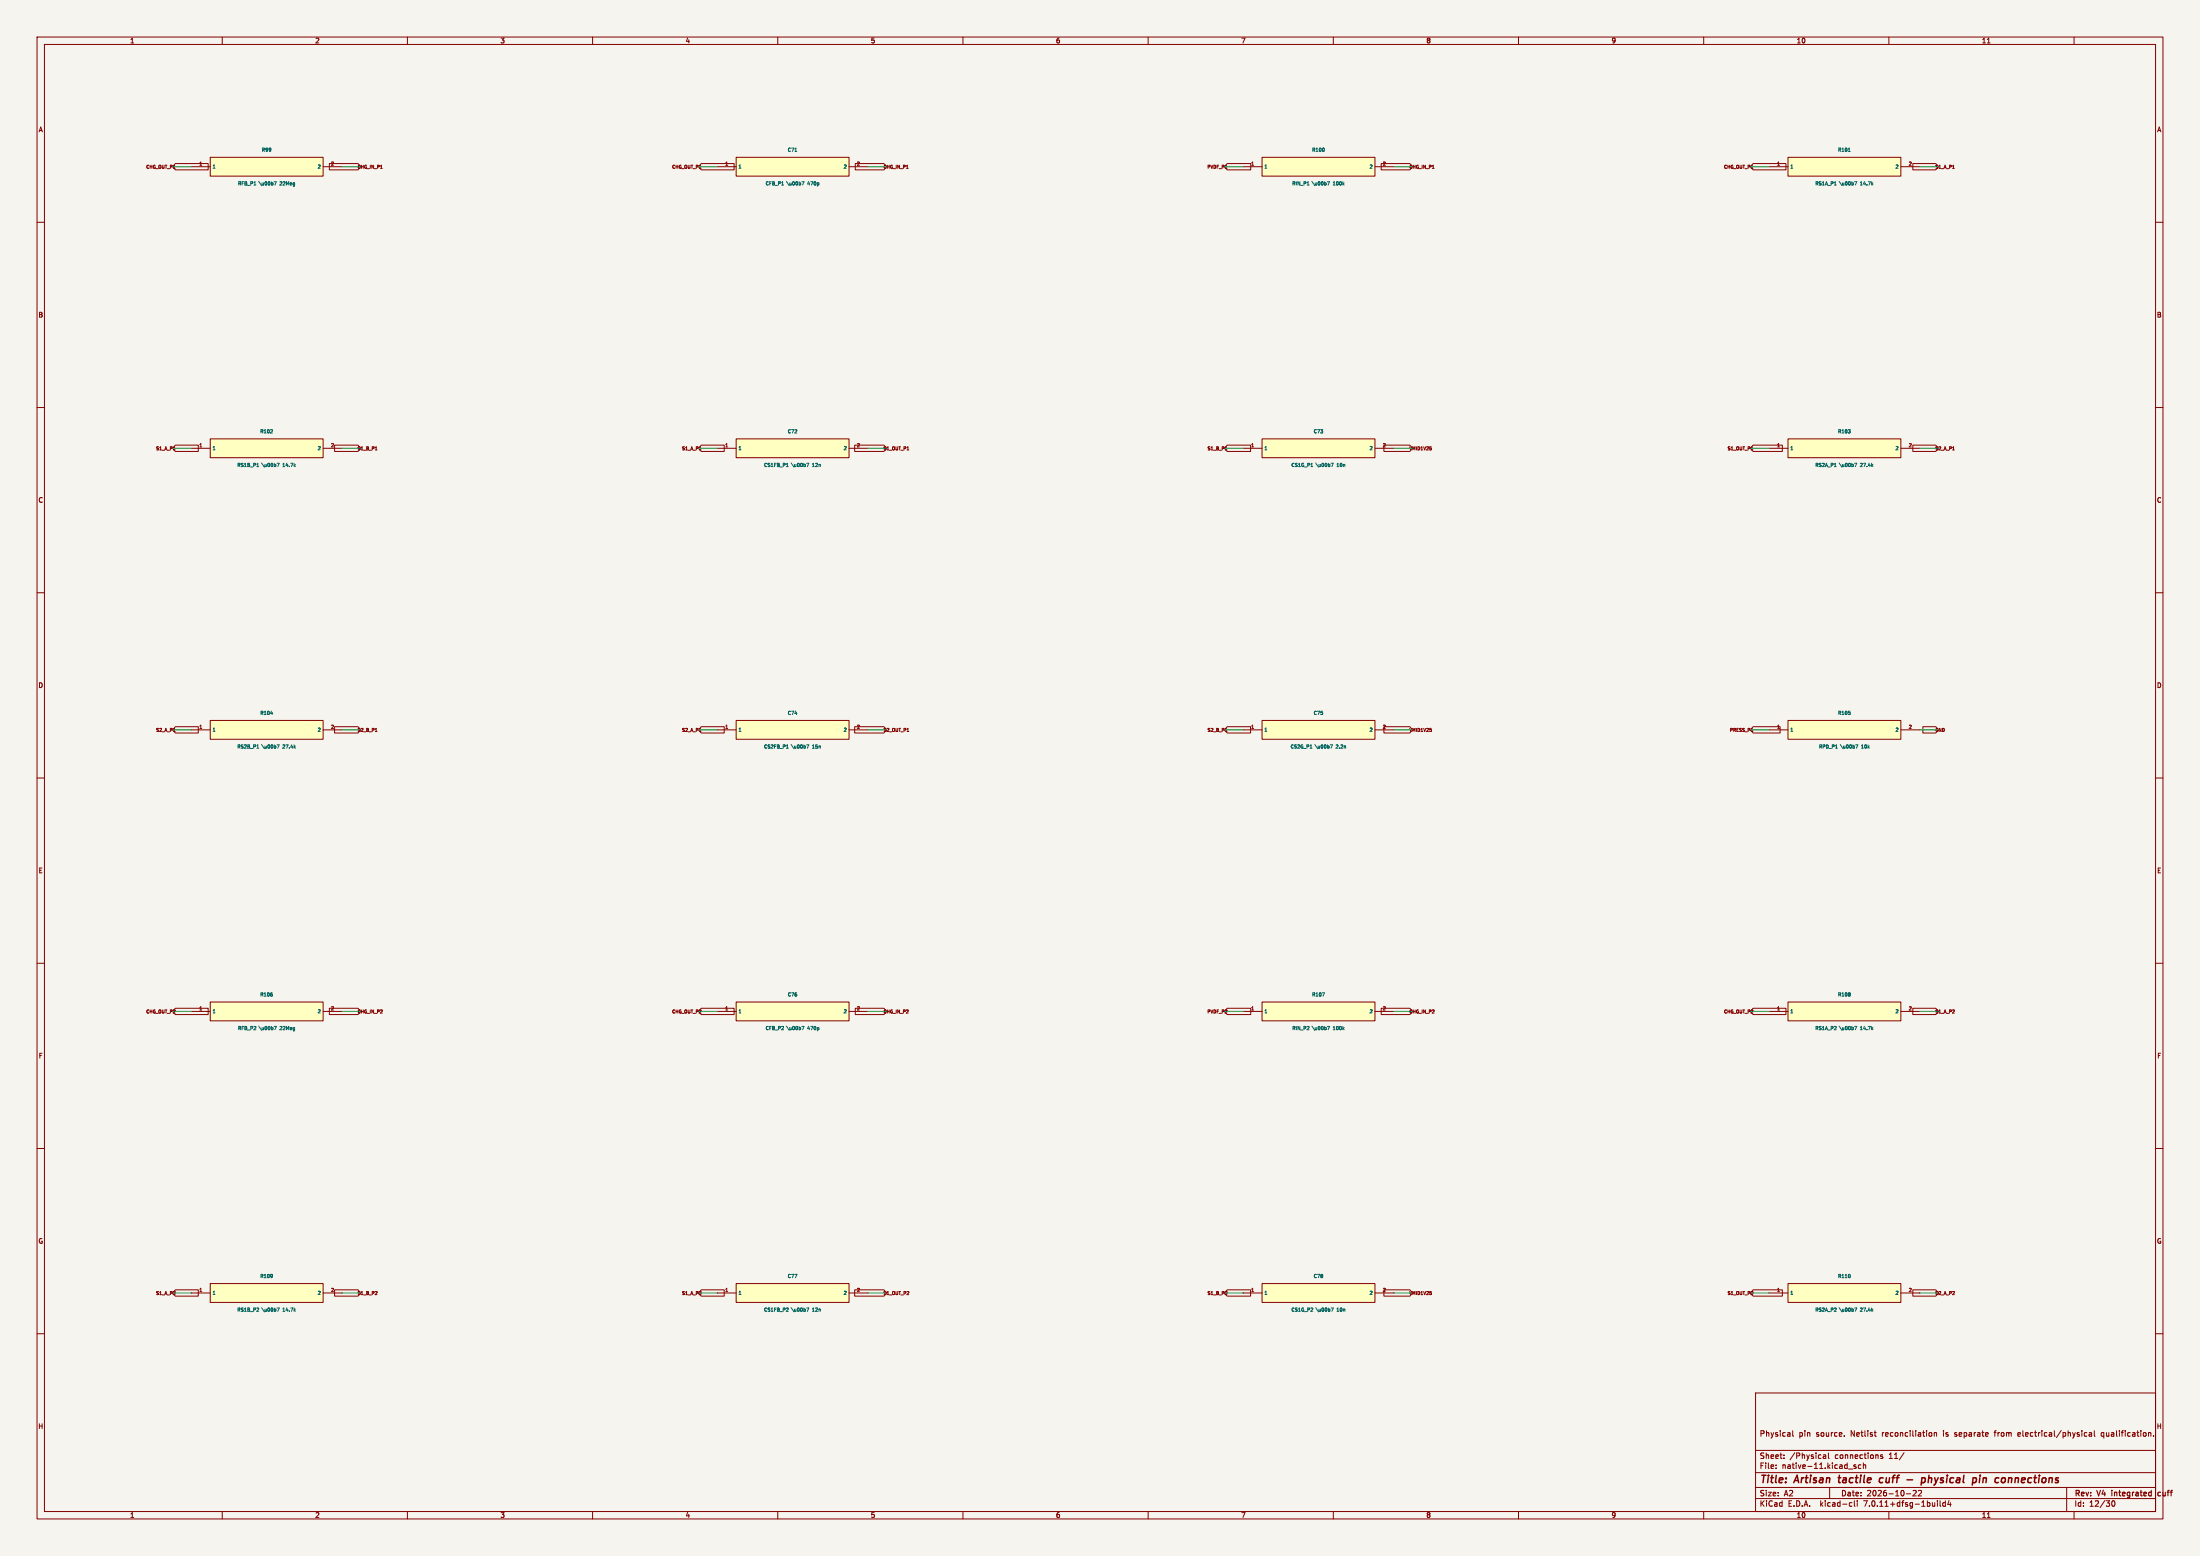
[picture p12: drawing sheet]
(kicad_sch (version 20230121) (generator eeschema) (paper "A2") (title_block (title "Artisan tactile cuff - physical pin connections") (date "2026-10-22") (rev "V4 integrated cuff") (comment 1 "Physical pin source. Netlist reconciliation is separate from electrical/physical qualification.")) (lib_symbols (symbol "Glove:P_RFB_P1" (pin_names (offset .508)) (in_bom yes) (on_board yes) (property "Reference" "R99" (at 0 4.54 0) (effects (font (size 0.9 0.9)) )) (property "Value" "22Meg" (at 0 -4.54 0) (effects (font (size 0.9 0.9)) )) (symbol "P_RFB_P1_0_1" (rectangle (start -15.24 2.54) (end 15.24 -2.54) (stroke (width .254) (type default)) (fill (type background)))) (symbol "P_RFB_P1_1_1" (pin passive line (at -20.32 0.0 0) (length 5.08) (name "1" (effects (font (size 0.9 0.9)) )) (number "1" (effects (font (size 0.9 0.9)) ))) (pin passive line (at 20.32 0.0 180) (length 5.08) (name "2" (effects (font (size 0.9 0.9)) )) (number "2" (effects (font (size 0.9 0.9)) ))))) (symbol "Glove:P_CFB_P1" (pin_names (offset .508)) (in_bom yes) (on_board yes) (property "Reference" "C71" (at 0 4.54 0) (effects (font (size 0.9 0.9)) )) (property "Value" "470p" (at 0 -4.54 0) (effects (font (size 0.9 0.9)) )) (symbol "P_CFB_P1_0_1" (rectangle (start -15.24 2.54) (end 15.24 -2.54) (stroke (width .254) (type default)) (fill (type background)))) (symbol "P_CFB_P1_1_1" (pin passive line (at -20.32 0.0 0) (length 5.08) (name "1" (effects (font (size 0.9 0.9)) )) (number "1" (effects (font (size 0.9 0.9)) ))) (pin passive line (at 20.32 0.0 180) (length 5.08) (name "2" (effects (font (size 0.9 0.9)) )) (number "2" (effects (font (size 0.9 0.9)) ))))) (symbol "Glove:P_RIN_P1" (pin_names (offset .508)) (in_bom yes) (on_board yes) (property "Reference" "R100" (at 0 4.54 0) (effects (font (size 0.9 0.9)) )) (property "Value" "100k" (at 0 -4.54 0) (effects (font (size 0.9 0.9)) )) (symbol "P_RIN_P1_0_1" (rectangle (start -15.24 2.54) (end 15.24 -2.54) (stroke (width .254) (type default)) (fill (type background)))) (symbol "P_RIN_P1_1_1" (pin passive line (at -20.32 0.0 0) (length 5.08) (name "1" (effects (font (size 0.9 0.9)) )) (number "1" (effects (font (size 0.9 0.9)) ))) (pin passive line (at 20.32 0.0 180) (length 5.08) (name "2" (effects (font (size 0.9 0.9)) )) (number "2" (effects (font (size 0.9 0.9)) ))))) (symbol "Glove:P_RS1A_P1" (pin_names (offset .508)) (in_bom yes) (on_board yes) (property "Reference" "R101" (at 0 4.54 0) (effects (font (size 0.9 0.9)) )) (property "Value" "14.7k" (at 0 -4.54 0) (effects (font (size 0.9 0.9)) )) (symbol "P_RS1A_P1_0_1" (rectangle (start -15.24 2.54) (end 15.24 -2.54) (stroke (width .254) (type default)) (fill (type background)))) (symbol "P_RS1A_P1_1_1" (pin passive line (at -20.32 0.0 0) (length 5.08) (name "1" (effects (font (size 0.9 0.9)) )) (number "1" (effects (font (size 0.9 0.9)) ))) (pin passive line (at 20.32 0.0 180) (length 5.08) (name "2" (effects (font (size 0.9 0.9)) )) (number "2" (effects (font (size 0.9 0.9)) ))))) (symbol "Glove:P_RS1B_P1" (pin_names (offset .508)) (in_bom yes) (on_board yes) (property "Reference" "R102" (at 0 4.54 0) (effects (font (size 0.9 0.9)) )) (property "Value" "14.7k" (at 0 -4.54 0) (effects (font (size 0.9 0.9)) )) (symbol "P_RS1B_P1_0_1" (rectangle (start -15.24 2.54) (end 15.24 -2.54) (stroke (width .254) (type default)) (fill (type background)))) (symbol "P_RS1B_P1_1_1" (pin passive line (at -20.32 0.0 0) (length 5.08) (name "1" (effects (font (size 0.9 0.9)) )) (number "1" (effects (font (size 0.9 0.9)) ))) (pin passive line (at 20.32 0.0 180) (length 5.08) (name "2" (effects (font (size 0.9 0.9)) )) (number "2" (effects (font (size 0.9 0.9)) ))))) (symbol "Glove:P_CS1FB_P1" (pin_names (offset .508)) (in_bom yes) (on_board yes) (property "Reference" "C72" (at 0 4.54 0) (effects (font (size 0.9 0.9)) )) (property "Value" "12n" (at 0 -4.54 0) (effects (font (size 0.9 0.9)) )) (symbol "P_CS1FB_P1_0_1" (rectangle (start -15.24 2.54) (end 15.24 -2.54) (stroke (width .254) (type default)) (fill (type background)))) (symbol "P_CS1FB_P1_1_1" (pin passive line (at -20.32 0.0 0) (length 5.08) (name "1" (effects (font (size 0.9 0.9)) )) (number "1" (effects (font (size 0.9 0.9)) ))) (pin passive line (at 20.32 0.0 180) (length 5.08) (name "2" (effects (font (size 0.9 0.9)) )) (number "2" (effects (font (size 0.9 0.9)) ))))) (symbol "Glove:P_CS1G_P1" (pin_names (offset .508)) (in_bom yes) (on_board yes) (property "Reference" "C73" (at 0 4.54 0) (effects (font (size 0.9 0.9)) )) (property "Value" "10n" (at 0 -4.54 0) (effects (font (size 0.9 0.9)) )) (symbol "P_CS1G_P1_0_1" (rectangle (start -15.24 2.54) (end 15.24 -2.54) (stroke (width .254) (type default)) (fill (type background)))) (symbol "P_CS1G_P1_1_1" (pin passive line (at -20.32 0.0 0) (length 5.08) (name "1" (effects (font (size 0.9 0.9)) )) (number "1" (effects (font (size 0.9 0.9)) ))) (pin passive line (at 20.32 0.0 180) (length 5.08) (name "2" (effects (font (size 0.9 0.9)) )) (number "2" (effects (font (size 0.9 0.9)) ))))) (symbol "Glove:P_RS2A_P1" (pin_names (offset .508)) (in_bom yes) (on_board yes) (property "Reference" "R103" (at 0 4.54 0) (effects (font (size 0.9 0.9)) )) (property "Value" "27.4k" (at 0 -4.54 0) (effects (font (size 0.9 0.9)) )) (symbol "P_RS2A_P1_0_1" (rectangle (start -15.24 2.54) (end 15.24 -2.54) (stroke (width .254) (type default)) (fill (type background)))) (symbol "P_RS2A_P1_1_1" (pin passive line (at -20.32 0.0 0) (length 5.08) (name "1" (effects (font (size 0.9 0.9)) )) (number "1" (effects (font (size 0.9 0.9)) ))) (pin passive line (at 20.32 0.0 180) (length 5.08) (name "2" (effects (font (size 0.9 0.9)) )) (number "2" (effects (font (size 0.9 0.9)) ))))) (symbol "Glove:P_RS2B_P1" (pin_names (offset .508)) (in_bom yes) (on_board yes) (property "Reference" "R104" (at 0 4.54 0) (effects (font (size 0.9 0.9)) )) (property "Value" "27.4k" (at 0 -4.54 0) (effects (font (size 0.9 0.9)) )) (symbol "P_RS2B_P1_0_1" (rectangle (start -15.24 2.54) (end 15.24 -2.54) (stroke (width .254) (type default)) (fill (type background)))) (symbol "P_RS2B_P1_1_1" (pin passive line (at -20.32 0.0 0) (length 5.08) (name "1" (effects (font (size 0.9 0.9)) )) (number "1" (effects (font (size 0.9 0.9)) ))) (pin passive line (at 20.32 0.0 180) (length 5.08) (name "2" (effects (font (size 0.9 0.9)) )) (number "2" (effects (font (size 0.9 0.9)) ))))) (symbol "Glove:P_CS2FB_P1" (pin_names (offset .508)) (in_bom yes) (on_board yes) (property "Reference" "C74" (at 0 4.54 0) (effects (font (size 0.9 0.9)) )) (property "Value" "15n" (at 0 -4.54 0) (effects (font (size 0.9 0.9)) )) (symbol "P_CS2FB_P1_0_1" (rectangle (start -15.24 2.54) (end 15.24 -2.54) (stroke (width .254) (type default)) (fill (type background)))) (symbol "P_CS2FB_P1_1_1" (pin passive line (at -20.32 0.0 0) (length 5.08) (name "1" (effects (font (size 0.9 0.9)) )) (number "1" (effects (font (size 0.9 0.9)) ))) (pin passive line (at 20.32 0.0 180) (length 5.08) (name "2" (effects (font (size 0.9 0.9)) )) (number "2" (effects (font (size 0.9 0.9)) ))))) (symbol "Glove:P_CS2G_P1" (pin_names (offset .508)) (in_bom yes) (on_board yes) (property "Reference" "C75" (at 0 4.54 0) (effects (font (size 0.9 0.9)) )) (property "Value" "2.2n" (at 0 -4.54 0) (effects (font (size 0.9 0.9)) )) (symbol "P_CS2G_P1_0_1" (rectangle (start -15.24 2.54) (end 15.24 -2.54) (stroke (width .254) (type default)) (fill (type background)))) (symbol "P_CS2G_P1_1_1" (pin passive line (at -20.32 0.0 0) (length 5.08) (name "1" (effects (font (size 0.9 0.9)) )) (number "1" (effects (font (size 0.9 0.9)) ))) (pin passive line (at 20.32 0.0 180) (length 5.08) (name "2" (effects (font (size 0.9 0.9)) )) (number "2" (effects (font (size 0.9 0.9)) ))))) (symbol "Glove:P_RPD_P1" (pin_names (offset .508)) (in_bom yes) (on_board yes) (property "Reference" "R105" (at 0 4.54 0) (effects (font (size 0.9 0.9)) )) (property "Value" "10k" (at 0 -4.54 0) (effects (font (size 0.9 0.9)) )) (symbol "P_RPD_P1_0_1" (rectangle (start -15.24 2.54) (end 15.24 -2.54) (stroke (width .254) (type default)) (fill (type background)))) (symbol "P_RPD_P1_1_1" (pin passive line (at -20.32 0.0 0) (length 5.08) (name "1" (effects (font (size 0.9 0.9)) )) (number "1" (effects (font (size 0.9 0.9)) ))) (pin passive line (at 20.32 0.0 180) (length 5.08) (name "2" (effects (font (size 0.9 0.9)) )) (number "2" (effects (font (size 0.9 0.9)) ))))) (symbol "Glove:P_RFB_P2" (pin_names (offset .508)) (in_bom yes) (on_board yes) (property "Reference" "R106" (at 0 4.54 0) (effects (font (size 0.9 0.9)) )) (property "Value" "22Meg" (at 0 -4.54 0) (effects (font (size 0.9 0.9)) )) (symbol "P_RFB_P2_0_1" (rectangle (start -15.24 2.54) (end 15.24 -2.54) (stroke (width .254) (type default)) (fill (type background)))) (symbol "P_RFB_P2_1_1" (pin passive line (at -20.32 0.0 0) (length 5.08) (name "1" (effects (font (size 0.9 0.9)) )) (number "1" (effects (font (size 0.9 0.9)) ))) (pin passive line (at 20.32 0.0 180) (length 5.08) (name "2" (effects (font (size 0.9 0.9)) )) (number "2" (effects (font (size 0.9 0.9)) ))))) (symbol "Glove:P_CFB_P2" (pin_names (offset .508)) (in_bom yes) (on_board yes) (property "Reference" "C76" (at 0 4.54 0) (effects (font (size 0.9 0.9)) )) (property "Value" "470p" (at 0 -4.54 0) (effects (font (size 0.9 0.9)) )) (symbol "P_CFB_P2_0_1" (rectangle (start -15.24 2.54) (end 15.24 -2.54) (stroke (width .254) (type default)) (fill (type background)))) (symbol "P_CFB_P2_1_1" (pin passive line (at -20.32 0.0 0) (length 5.08) (name "1" (effects (font (size 0.9 0.9)) )) (number "1" (effects (font (size 0.9 0.9)) ))) (pin passive line (at 20.32 0.0 180) (length 5.08) (name "2" (effects (font (size 0.9 0.9)) )) (number "2" (effects (font (size 0.9 0.9)) ))))) (symbol "Glove:P_RIN_P2" (pin_names (offset .508)) (in_bom yes) (on_board yes) (property "Reference" "R107" (at 0 4.54 0) (effects (font (size 0.9 0.9)) )) (property "Value" "100k" (at 0 -4.54 0) (effects (font (size 0.9 0.9)) )) (symbol "P_RIN_P2_0_1" (rectangle (start -15.24 2.54) (end 15.24 -2.54) (stroke (width .254) (type default)) (fill (type background)))) (symbol "P_RIN_P2_1_1" (pin passive line (at -20.32 0.0 0) (length 5.08) (name "1" (effects (font (size 0.9 0.9)) )) (number "1" (effects (font (size 0.9 0.9)) ))) (pin passive line (at 20.32 0.0 180) (length 5.08) (name "2" (effects (font (size 0.9 0.9)) )) (number "2" (effects (font (size 0.9 0.9)) ))))) (symbol "Glove:P_RS1A_P2" (pin_names (offset .508)) (in_bom yes) (on_board yes) (property "Reference" "R108" (at 0 4.54 0) (effects (font (size 0.9 0.9)) )) (property "Value" "14.7k" (at 0 -4.54 0) (effects (font (size 0.9 0.9)) )) (symbol "P_RS1A_P2_0_1" (rectangle (start -15.24 2.54) (end 15.24 -2.54) (stroke (width .254) (type default)) (fill (type background)))) (symbol "P_RS1A_P2_1_1" (pin passive line (at -20.32 0.0 0) (length 5.08) (name "1" (effects (font (size 0.9 0.9)) )) (number "1" (effects (font (size 0.9 0.9)) ))) (pin passive line (at 20.32 0.0 180) (length 5.08) (name "2" (effects (font (size 0.9 0.9)) )) (number "2" (effects (font (size 0.9 0.9)) ))))) (symbol "Glove:P_RS1B_P2" (pin_names (offset .508)) (in_bom yes) (on_board yes) (property "Reference" "R109" (at 0 4.54 0) (effects (font (size 0.9 0.9)) )) (property "Value" "14.7k" (at 0 -4.54 0) (effects (font (size 0.9 0.9)) )) (symbol "P_RS1B_P2_0_1" (rectangle (start -15.24 2.54) (end 15.24 -2.54) (stroke (width .254) (type default)) (fill (type background)))) (symbol "P_RS1B_P2_1_1" (pin passive line (at -20.32 0.0 0) (length 5.08) (name "1" (effects (font (size 0.9 0.9)) )) (number "1" (effects (font (size 0.9 0.9)) ))) (pin passive line (at 20.32 0.0 180) (length 5.08) (name "2" (effects (font (size 0.9 0.9)) )) (number "2" (effects (font (size 0.9 0.9)) ))))) (symbol "Glove:P_CS1FB_P2" (pin_names (offset .508)) (in_bom yes) (on_board yes) (property "Reference" "C77" (at 0 4.54 0) (effects (font (size 0.9 0.9)) )) (property "Value" "12n" (at 0 -4.54 0) (effects (font (size 0.9 0.9)) )) (symbol "P_CS1FB_P2_0_1" (rectangle (start -15.24 2.54) (end 15.24 -2.54) (stroke (width .254) (type default)) (fill (type background)))) (symbol "P_CS1FB_P2_1_1" (pin passive line (at -20.32 0.0 0) (length 5.08) (name "1" (effects (font (size 0.9 0.9)) )) (number "1" (effects (font (size 0.9 0.9)) ))) (pin passive line (at 20.32 0.0 180) (length 5.08) (name "2" (effects (font (size 0.9 0.9)) )) (number "2" (effects (font (size 0.9 0.9)) ))))) (symbol "Glove:P_CS1G_P2" (pin_names (offset .508)) (in_bom yes) (on_board yes) (property "Reference" "C78" (at 0 4.54 0) (effects (font (size 0.9 0.9)) )) (property "Value" "10n" (at 0 -4.54 0) (effects (font (size 0.9 0.9)) )) (symbol "P_CS1G_P2_0_1" (rectangle (start -15.24 2.54) (end 15.24 -2.54) (stroke (width .254) (type default)) (fill (type background)))) (symbol "P_CS1G_P2_1_1" (pin passive line (at -20.32 0.0 0) (length 5.08) (name "1" (effects (font (size 0.9 0.9)) )) (number "1" (effects (font (size 0.9 0.9)) ))) (pin passive line (at 20.32 0.0 180) (length 5.08) (name "2" (effects (font (size 0.9 0.9)) )) (number "2" (effects (font (size 0.9 0.9)) ))))) (symbol "Glove:P_RS2A_P2" (pin_names (offset .508)) (in_bom yes) (on_board yes) (property "Reference" "R110" (at 0 4.54 0) (effects (font (size 0.9 0.9)) )) (property "Value" "27.4k" (at 0 -4.54 0) (effects (font (size 0.9 0.9)) )) (symbol "P_RS2A_P2_0_1" (rectangle (start -15.24 2.54) (end 15.24 -2.54) (stroke (width .254) (type default)) (fill (type background)))) (symbol "P_RS2A_P2_1_1" (pin passive line (at -20.32 0.0 0) (length 5.08) (name "1" (effects (font (size 0.9 0.9)) )) (number "1" (effects (font (size 0.9 0.9)) ))) (pin passive line (at 20.32 0.0 180) (length 5.08) (name "2" (effects (font (size 0.9 0.9)) )) (number "2" (effects (font (size 0.9 0.9)) )))))) (symbol (lib_id "Glove:P_RFB_P1") (at 72 45 0) (unit 1) (in_bom yes) (on_board yes) (dnp no) (property "Reference" "R99" (at 72 40.46 0) (effects (font (size 0.9 0.9)) )) (property "Value" "RFB_P1 \u00b7 22Meg" (at 72 49.54 0) (effects (font (size 0.9 0.9)) )) (property "Footprint" "Glove:R_0805_2012Metric" (at 72 45 0) (effects (font (size 0.9 0.9)) hide)) (property "Datasheet" "" (at 72 45 0) (effects (font (size 0.9 0.9)) hide)) (pin "1") (pin "2")) (wire (pts (xy 51.68 45.0) (xy 46.6 45.0)) (stroke (width 0) (type default))) (global_label "CHG_OUT_P1" (shape input) (at 46.6 45.0 0) (effects (font (size 0.85 0.85)) (justify right))) (wire (pts (xy 92.32 45.0) (xy 97.39999999999999 45.0)) (stroke (width 0) (type default))) (global_label "CHG_IN_P1" (shape input) (at 97.39999999999999 45.0 180) (effects (font (size 0.85 0.85)) (justify left))) (symbol (lib_id "Glove:P_CFB_P1") (at 214 45 0) (unit 1) (in_bom yes) (on_board yes) (dnp no) (property "Reference" "C71" (at 214 40.46 0) (effects (font (size 0.9 0.9)) )) (property "Value" "CFB_P1 \u00b7 470p" (at 214 49.54 0) (effects (font (size 0.9 0.9)) )) (property "Footprint" "Glove:C_0603_1608Metric" (at 214 45 0) (effects (font (size 0.9 0.9)) hide)) (property "Datasheet" "" (at 214 45 0) (effects (font (size 0.9 0.9)) hide)) (pin "1") (pin "2")) (wire (pts (xy 193.68 45.0) (xy 188.6 45.0)) (stroke (width 0) (type default))) (global_label "CHG_OUT_P1" (shape input) (at 188.6 45.0 0) (effects (font (size 0.85 0.85)) (justify right))) (wire (pts (xy 234.32 45.0) (xy 239.4 45.0)) (stroke (width 0) (type default))) (global_label "CHG_IN_P1" (shape input) (at 239.4 45.0 180) (effects (font (size 0.85 0.85)) (justify left))) (symbol (lib_id "Glove:P_RIN_P1") (at 356 45 0) (unit 1) (in_bom yes) (on_board yes) (dnp no) (property "Reference" "R100" (at 356 40.46 0) (effects (font (size 0.9 0.9)) )) (property "Value" "RIN_P1 \u00b7 100k" (at 356 49.54 0) (effects (font (size 0.9 0.9)) )) (property "Footprint" "Glove:R_0603_1608Metric" (at 356 45 0) (effects (font (size 0.9 0.9)) hide)) (property "Datasheet" "" (at 356 45 0) (effects (font (size 0.9 0.9)) hide)) (pin "1") (pin "2")) (wire (pts (xy 335.68 45.0) (xy 330.6 45.0)) (stroke (width 0) (type default))) (global_label "PVDF_P1" (shape input) (at 330.6 45.0 0) (effects (font (size 0.85 0.85)) (justify right))) (wire (pts (xy 376.32 45.0) (xy 381.4 45.0)) (stroke (width 0) (type default))) (global_label "CHG_IN_P1" (shape input) (at 381.4 45.0 180) (effects (font (size 0.85 0.85)) (justify left))) (symbol (lib_id "Glove:P_RS1A_P1") (at 498 45 0) (unit 1) (in_bom yes) (on_board yes) (dnp no) (property "Reference" "R101" (at 498 40.46 0) (effects (font (size 0.9 0.9)) )) (property "Value" "RS1A_P1 \u00b7 14.7k" (at 498 49.54 0) (effects (font (size 0.9 0.9)) )) (property "Footprint" "Glove:R_0603_1608Metric" (at 498 45 0) (effects (font (size 0.9 0.9)) hide)) (property "Datasheet" "" (at 498 45 0) (effects (font (size 0.9 0.9)) hide)) (pin "1") (pin "2")) (wire (pts (xy 477.68 45.0) (xy 472.6 45.0)) (stroke (width 0) (type default))) (global_label "CHG_OUT_P1" (shape input) (at 472.6 45.0 0) (effects (font (size 0.85 0.85)) (justify right))) (wire (pts (xy 518.32 45.0) (xy 523.4000000000001 45.0)) (stroke (width 0) (type default))) (global_label "S1_A_P1" (shape input) (at 523.4000000000001 45.0 180) (effects (font (size 0.85 0.85)) (justify left))) (symbol (lib_id "Glove:P_RS1B_P1") (at 72 121 0) (unit 1) (in_bom yes) (on_board yes) (dnp no) (property "Reference" "R102" (at 72 116.46 0) (effects (font (size 0.9 0.9)) )) (property "Value" "RS1B_P1 \u00b7 14.7k" (at 72 125.54 0) (effects (font (size 0.9 0.9)) )) (property "Footprint" "Glove:R_0603_1608Metric" (at 72 121 0) (effects (font (size 0.9 0.9)) hide)) (property "Datasheet" "" (at 72 121 0) (effects (font (size 0.9 0.9)) hide)) (pin "1") (pin "2")) (wire (pts (xy 51.68 121.0) (xy 46.6 121.0)) (stroke (width 0) (type default))) (global_label "S1_A_P1" (shape input) (at 46.6 121.0 0) (effects (font (size 0.85 0.85)) (justify right))) (wire (pts (xy 92.32 121.0) (xy 97.39999999999999 121.0)) (stroke (width 0) (type default))) (global_label "S1_B_P1" (shape input) (at 97.39999999999999 121.0 180) (effects (font (size 0.85 0.85)) (justify left))) (symbol (lib_id "Glove:P_CS1FB_P1") (at 214 121 0) (unit 1) (in_bom yes) (on_board yes) (dnp no) (property "Reference" "C72" (at 214 116.46 0) (effects (font (size 0.9 0.9)) )) (property "Value" "CS1FB_P1 \u00b7 12n" (at 214 125.54 0) (effects (font (size 0.9 0.9)) )) (property "Footprint" "Glove:C_0603_1608Metric" (at 214 121 0) (effects (font (size 0.9 0.9)) hide)) (property "Datasheet" "" (at 214 121 0) (effects (font (size 0.9 0.9)) hide)) (pin "1") (pin "2")) (wire (pts (xy 193.68 121.0) (xy 188.6 121.0)) (stroke (width 0) (type default))) (global_label "S1_A_P1" (shape input) (at 188.6 121.0 0) (effects (font (size 0.85 0.85)) (justify right))) (wire (pts (xy 234.32 121.0) (xy 239.4 121.0)) (stroke (width 0) (type default))) (global_label "S1_OUT_P1" (shape input) (at 239.4 121.0 180) (effects (font (size 0.85 0.85)) (justify left))) (symbol (lib_id "Glove:P_CS1G_P1") (at 356 121 0) (unit 1) (in_bom yes) (on_board yes) (dnp no) (property "Reference" "C73" (at 356 116.46 0) (effects (font (size 0.9 0.9)) )) (property "Value" "CS1G_P1 \u00b7 10n" (at 356 125.54 0) (effects (font (size 0.9 0.9)) )) (property "Footprint" "Glove:C_0603_1608Metric" (at 356 121 0) (effects (font (size 0.9 0.9)) hide)) (property "Datasheet" "" (at 356 121 0) (effects (font (size 0.9 0.9)) hide)) (pin "1") (pin "2")) (wire (pts (xy 335.68 121.0) (xy 330.6 121.0)) (stroke (width 0) (type default))) (global_label "S1_B_P1" (shape input) (at 330.6 121.0 0) (effects (font (size 0.85 0.85)) (justify right))) (wire (pts (xy 376.32 121.0) (xy 381.4 121.0)) (stroke (width 0) (type default))) (global_label "VMID1V25" (shape input) (at 381.4 121.0 180) (effects (font (size 0.85 0.85)) (justify left))) (symbol (lib_id "Glove:P_RS2A_P1") (at 498 121 0) (unit 1) (in_bom yes) (on_board yes) (dnp no) (property "Reference" "R103" (at 498 116.46 0) (effects (font (size 0.9 0.9)) )) (property "Value" "RS2A_P1 \u00b7 27.4k" (at 498 125.54 0) (effects (font (size 0.9 0.9)) )) (property "Footprint" "Glove:R_0603_1608Metric" (at 498 121 0) (effects (font (size 0.9 0.9)) hide)) (property "Datasheet" "" (at 498 121 0) (effects (font (size 0.9 0.9)) hide)) (pin "1") (pin "2")) (wire (pts (xy 477.68 121.0) (xy 472.6 121.0)) (stroke (width 0) (type default))) (global_label "S1_OUT_P1" (shape input) (at 472.6 121.0 0) (effects (font (size 0.85 0.85)) (justify right))) (wire (pts (xy 518.32 121.0) (xy 523.4000000000001 121.0)) (stroke (width 0) (type default))) (global_label "S2_A_P1" (shape input) (at 523.4000000000001 121.0 180) (effects (font (size 0.85 0.85)) (justify left))) (symbol (lib_id "Glove:P_RS2B_P1") (at 72 197 0) (unit 1) (in_bom yes) (on_board yes) (dnp no) (property "Reference" "R104" (at 72 192.46 0) (effects (font (size 0.9 0.9)) )) (property "Value" "RS2B_P1 \u00b7 27.4k" (at 72 201.54 0) (effects (font (size 0.9 0.9)) )) (property "Footprint" "Glove:R_0603_1608Metric" (at 72 197 0) (effects (font (size 0.9 0.9)) hide)) (property "Datasheet" "" (at 72 197 0) (effects (font (size 0.9 0.9)) hide)) (pin "1") (pin "2")) (wire (pts (xy 51.68 197.0) (xy 46.6 197.0)) (stroke (width 0) (type default))) (global_label "S2_A_P1" (shape input) (at 46.6 197.0 0) (effects (font (size 0.85 0.85)) (justify right))) (wire (pts (xy 92.32 197.0) (xy 97.39999999999999 197.0)) (stroke (width 0) (type default))) (global_label "S2_B_P1" (shape input) (at 97.39999999999999 197.0 180) (effects (font (size 0.85 0.85)) (justify left))) (symbol (lib_id "Glove:P_CS2FB_P1") (at 214 197 0) (unit 1) (in_bom yes) (on_board yes) (dnp no) (property "Reference" "C74" (at 214 192.46 0) (effects (font (size 0.9 0.9)) )) (property "Value" "CS2FB_P1 \u00b7 15n" (at 214 201.54 0) (effects (font (size 0.9 0.9)) )) (property "Footprint" "Glove:C_0603_1608Metric" (at 214 197 0) (effects (font (size 0.9 0.9)) hide)) (property "Datasheet" "" (at 214 197 0) (effects (font (size 0.9 0.9)) hide)) (pin "1") (pin "2")) (wire (pts (xy 193.68 197.0) (xy 188.6 197.0)) (stroke (width 0) (type default))) (global_label "S2_A_P1" (shape input) (at 188.6 197.0 0) (effects (font (size 0.85 0.85)) (justify right))) (wire (pts (xy 234.32 197.0) (xy 239.4 197.0)) (stroke (width 0) (type default))) (global_label "S2_OUT_P1" (shape input) (at 239.4 197.0 180) (effects (font (size 0.85 0.85)) (justify left))) (symbol (lib_id "Glove:P_CS2G_P1") (at 356 197 0) (unit 1) (in_bom yes) (on_board yes) (dnp no) (property "Reference" "C75" (at 356 192.46 0) (effects (font (size 0.9 0.9)) )) (property "Value" "CS2G_P1 \u00b7 2.2n" (at 356 201.54 0) (effects (font (size 0.9 0.9)) )) (property "Footprint" "Glove:C_0603_1608Metric" (at 356 197 0) (effects (font (size 0.9 0.9)) hide)) (property "Datasheet" "" (at 356 197 0) (effects (font (size 0.9 0.9)) hide)) (pin "1") (pin "2")) (wire (pts (xy 335.68 197.0) (xy 330.6 197.0)) (stroke (width 0) (type default))) (global_label "S2_B_P1" (shape input) (at 330.6 197.0 0) (effects (font (size 0.85 0.85)) (justify right))) (wire (pts (xy 376.32 197.0) (xy 381.4 197.0)) (stroke (width 0) (type default))) (global_label "VMID1V25" (shape input) (at 381.4 197.0 180) (effects (font (size 0.85 0.85)) (justify left))) (symbol (lib_id "Glove:P_RPD_P1") (at 498 197 0) (unit 1) (in_bom yes) (on_board yes) (dnp no) (property "Reference" "R105" (at 498 192.46 0) (effects (font (size 0.9 0.9)) )) (property "Value" "RPD_P1 \u00b7 10k" (at 498 201.54 0) (effects (font (size 0.9 0.9)) )) (property "Footprint" "Glove:R_0603_1608Metric" (at 498 197 0) (effects (font (size 0.9 0.9)) hide)) (property "Datasheet" "" (at 498 197 0) (effects (font (size 0.9 0.9)) hide)) (pin "1") (pin "2")) (wire (pts (xy 477.68 197.0) (xy 472.6 197.0)) (stroke (width 0) (type default))) (global_label "PRESS_P1" (shape input) (at 472.6 197.0 0) (effects (font (size 0.85 0.85)) (justify right))) (wire (pts (xy 518.32 197.0) (xy 523.4000000000001 197.0)) (stroke (width 0) (type default))) (global_label "GND" (shape input) (at 523.4000000000001 197.0 180) (effects (font (size 0.85 0.85)) (justify left))) (symbol (lib_id "Glove:P_RFB_P2") (at 72 273 0) (unit 1) (in_bom yes) (on_board yes) (dnp no) (property "Reference" "R106" (at 72 268.46 0) (effects (font (size 0.9 0.9)) )) (property "Value" "RFB_P2 \u00b7 22Meg" (at 72 277.54 0) (effects (font (size 0.9 0.9)) )) (property "Footprint" "Glove:R_0805_2012Metric" (at 72 273 0) (effects (font (size 0.9 0.9)) hide)) (property "Datasheet" "" (at 72 273 0) (effects (font (size 0.9 0.9)) hide)) (pin "1") (pin "2")) (wire (pts (xy 51.68 273.0) (xy 46.6 273.0)) (stroke (width 0) (type default))) (global_label "CHG_OUT_P2" (shape input) (at 46.6 273.0 0) (effects (font (size 0.85 0.85)) (justify right))) (wire (pts (xy 92.32 273.0) (xy 97.39999999999999 273.0)) (stroke (width 0) (type default))) (global_label "CHG_IN_P2" (shape input) (at 97.39999999999999 273.0 180) (effects (font (size 0.85 0.85)) (justify left))) (symbol (lib_id "Glove:P_CFB_P2") (at 214 273 0) (unit 1) (in_bom yes) (on_board yes) (dnp no) (property "Reference" "C76" (at 214 268.46 0) (effects (font (size 0.9 0.9)) )) (property "Value" "CFB_P2 \u00b7 470p" (at 214 277.54 0) (effects (font (size 0.9 0.9)) )) (property "Footprint" "Glove:C_0603_1608Metric" (at 214 273 0) (effects (font (size 0.9 0.9)) hide)) (property "Datasheet" "" (at 214 273 0) (effects (font (size 0.9 0.9)) hide)) (pin "1") (pin "2")) (wire (pts (xy 193.68 273.0) (xy 188.6 273.0)) (stroke (width 0) (type default))) (global_label "CHG_OUT_P2" (shape input) (at 188.6 273.0 0) (effects (font (size 0.85 0.85)) (justify right))) (wire (pts (xy 234.32 273.0) (xy 239.4 273.0)) (stroke (width 0) (type default))) (global_label "CHG_IN_P2" (shape input) (at 239.4 273.0 180) (effects (font (size 0.85 0.85)) (justify left))) (symbol (lib_id "Glove:P_RIN_P2") (at 356 273 0) (unit 1) (in_bom yes) (on_board yes) (dnp no) (property "Reference" "R107" (at 356 268.46 0) (effects (font (size 0.9 0.9)) )) (property "Value" "RIN_P2 \u00b7 100k" (at 356 277.54 0) (effects (font (size 0.9 0.9)) )) (property "Footprint" "Glove:R_0603_1608Metric" (at 356 273 0) (effects (font (size 0.9 0.9)) hide)) (property "Datasheet" "" (at 356 273 0) (effects (font (size 0.9 0.9)) hide)) (pin "1") (pin "2")) (wire (pts (xy 335.68 273.0) (xy 330.6 273.0)) (stroke (width 0) (type default))) (global_label "PVDF_P2" (shape input) (at 330.6 273.0 0) (effects (font (size 0.85 0.85)) (justify right))) (wire (pts (xy 376.32 273.0) (xy 381.4 273.0)) (stroke (width 0) (type default))) (global_label "CHG_IN_P2" (shape input) (at 381.4 273.0 180) (effects (font (size 0.85 0.85)) (justify left))) (symbol (lib_id "Glove:P_RS1A_P2") (at 498 273 0) (unit 1) (in_bom yes) (on_board yes) (dnp no) (property "Reference" "R108" (at 498 268.46 0) (effects (font (size 0.9 0.9)) )) (property "Value" "RS1A_P2 \u00b7 14.7k" (at 498 277.54 0) (effects (font (size 0.9 0.9)) )) (property "Footprint" "Glove:R_0603_1608Metric" (at 498 273 0) (effects (font (size 0.9 0.9)) hide)) (property "Datasheet" "" (at 498 273 0) (effects (font (size 0.9 0.9)) hide)) (pin "1") (pin "2")) (wire (pts (xy 477.68 273.0) (xy 472.6 273.0)) (stroke (width 0) (type default))) (global_label "CHG_OUT_P2" (shape input) (at 472.6 273.0 0) (effects (font (size 0.85 0.85)) (justify right))) (wire (pts (xy 518.32 273.0) (xy 523.4000000000001 273.0)) (stroke (width 0) (type default))) (global_label "S1_A_P2" (shape input) (at 523.4000000000001 273.0 180) (effects (font (size 0.85 0.85)) (justify left))) (symbol (lib_id "Glove:P_RS1B_P2") (at 72 349 0) (unit 1) (in_bom yes) (on_board yes) (dnp no) (property "Reference" "R109" (at 72 344.46 0) (effects (font (size 0.9 0.9)) )) (property "Value" "RS1B_P2 \u00b7 14.7k" (at 72 353.54 0) (effects (font (size 0.9 0.9)) )) (property "Footprint" "Glove:R_0603_1608Metric" (at 72 349 0) (effects (font (size 0.9 0.9)) hide)) (property "Datasheet" "" (at 72 349 0) (effects (font (size 0.9 0.9)) hide)) (pin "1") (pin "2")) (wire (pts (xy 51.68 349.0) (xy 46.6 349.0)) (stroke (width 0) (type default))) (global_label "S1_A_P2" (shape input) (at 46.6 349.0 0) (effects (font (size 0.85 0.85)) (justify right))) (wire (pts (xy 92.32 349.0) (xy 97.39999999999999 349.0)) (stroke (width 0) (type default))) (global_label "S1_B_P2" (shape input) (at 97.39999999999999 349.0 180) (effects (font (size 0.85 0.85)) (justify left))) (symbol (lib_id "Glove:P_CS1FB_P2") (at 214 349 0) (unit 1) (in_bom yes) (on_board yes) (dnp no) (property "Reference" "C77" (at 214 344.46 0) (effects (font (size 0.9 0.9)) )) (property "Value" "CS1FB_P2 \u00b7 12n" (at 214 353.54 0) (effects (font (size 0.9 0.9)) )) (property "Footprint" "Glove:C_0603_1608Metric" (at 214 349 0) (effects (font (size 0.9 0.9)) hide)) (property "Datasheet" "" (at 214 349 0) (effects (font (size 0.9 0.9)) hide)) (pin "1") (pin "2")) (wire (pts (xy 193.68 349.0) (xy 188.6 349.0)) (stroke (width 0) (type default))) (global_label "S1_A_P2" (shape input) (at 188.6 349.0 0) (effects (font (size 0.85 0.85)) (justify right))) (wire (pts (xy 234.32 349.0) (xy 239.4 349.0)) (stroke (width 0) (type default))) (global_label "S1_OUT_P2" (shape input) (at 239.4 349.0 180) (effects (font (size 0.85 0.85)) (justify left))) (symbol (lib_id "Glove:P_CS1G_P2") (at 356 349 0) (unit 1) (in_bom yes) (on_board yes) (dnp no) (property "Reference" "C78" (at 356 344.46 0) (effects (font (size 0.9 0.9)) )) (property "Value" "CS1G_P2 \u00b7 10n" (at 356 353.54 0) (effects (font (size 0.9 0.9)) )) (property "Footprint" "Glove:C_0603_1608Metric" (at 356 349 0) (effects (font (size 0.9 0.9)) hide)) (property "Datasheet" "" (at 356 349 0) (effects (font (size 0.9 0.9)) hide)) (pin "1") (pin "2")) (wire (pts (xy 335.68 349.0) (xy 330.6 349.0)) (stroke (width 0) (type default))) (global_label "S1_B_P2" (shape input) (at 330.6 349.0 0) (effects (font (size 0.85 0.85)) (justify right))) (wire (pts (xy 376.32 349.0) (xy 381.4 349.0)) (stroke (width 0) (type default))) (global_label "VMID1V25" (shape input) (at 381.4 349.0 180) (effects (font (size 0.85 0.85)) (justify left))) (symbol (lib_id "Glove:P_RS2A_P2") (at 498 349 0) (unit 1) (in_bom yes) (on_board yes) (dnp no) (property "Reference" "R110" (at 498 344.46 0) (effects (font (size 0.9 0.9)) )) (property "Value" "RS2A_P2 \u00b7 27.4k" (at 498 353.54 0) (effects (font (size 0.9 0.9)) )) (property "Footprint" "Glove:R_0603_1608Metric" (at 498 349 0) (effects (font (size 0.9 0.9)) hide)) (property "Datasheet" "" (at 498 349 0) (effects (font (size 0.9 0.9)) hide)) (pin "1") (pin "2")) (wire (pts (xy 477.68 349.0) (xy 472.6 349.0)) (stroke (width 0) (type default))) (global_label "S1_OUT_P2" (shape input) (at 472.6 349.0 0) (effects (font (size 0.85 0.85)) (justify right))) (wire (pts (xy 518.32 349.0) (xy 523.4000000000001 349.0)) (stroke (width 0) (type default))) (global_label "S2_A_P2" (shape input) (at 523.4000000000001 349.0 180) (effects (font (size 0.85 0.85)) (justify left))))
